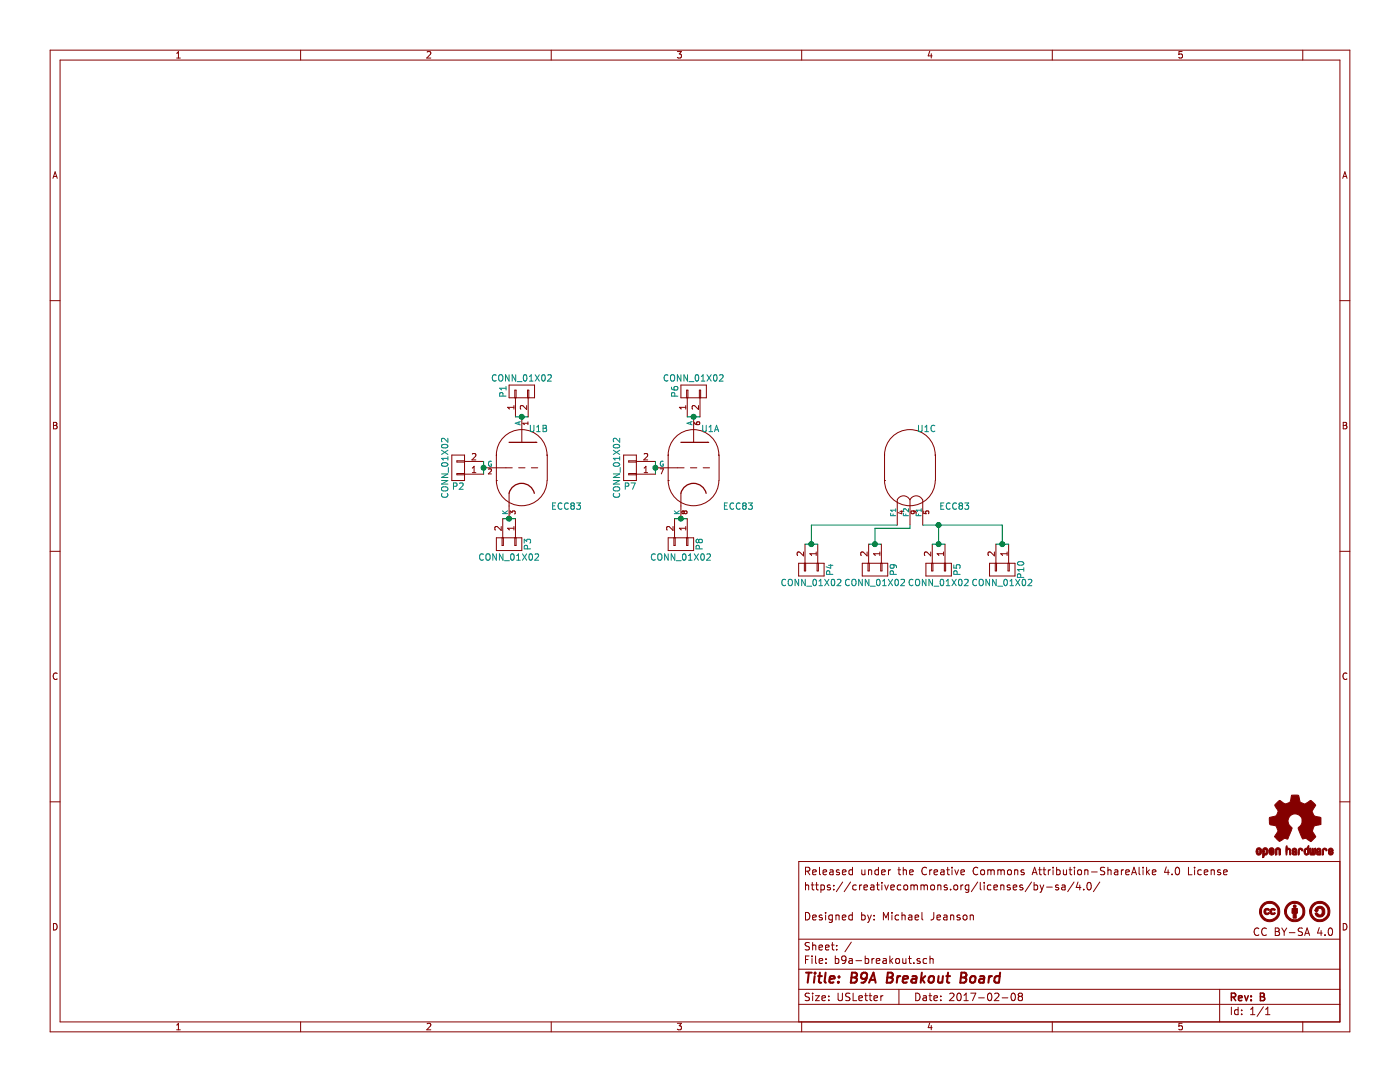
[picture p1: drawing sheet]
EESchema Schematic File Version 2
LIBS:power
LIBS:device
LIBS:transistors
LIBS:conn
LIBS:linear
LIBS:regul
LIBS:74xx
LIBS:cmos4000
LIBS:adc-dac
LIBS:memory
LIBS:xilinx
LIBS:microcontrollers
LIBS:dsp
LIBS:microchip
LIBS:analog_switches
LIBS:motorola
LIBS:texas
LIBS:intel
LIBS:audio
LIBS:interface
LIBS:digital-audio
LIBS:philips
LIBS:display
LIBS:cypress
LIBS:siliconi
LIBS:opto
LIBS:atmel
LIBS:contrib
LIBS:valves
LIBS:b9a-breakout-cache
EELAYER 25 0
EELAYER END
$Descr USLetter 11000 8500
encoding utf-8
Sheet 1 1
Title "B9A Breakout Board"
Date "2017-02-08"
Rev "B"
Comp ""
Comment1 "Designed by: Michael Jeanson"
Comment2 ""
Comment3 "https://creativecommons.org/licenses/by-sa/4.0/"
Comment4 "Released under the Creative Commons Attribution-ShareAlike 4.0 License"
$EndDescr
$Comp
L CONN_01X02 P1
U 1 1
P 4100 3075
F 0 "P1" H 4100 3225 50  0000 C CNN
F 1 "CONN_01X02" V 4200 3075 50  0000 C CNN
F 2 "Pin_Headers:Pin_Header_Straight_1x02_Pitch2.54mm" H 4100 3075 50  0001 C CNN
F 3 "" H 4100 3075 50  0000 C CNN
	1    4100 3075
	0    -1   -1   0   
$EndComp
$Comp
L CONN_01X02 P2
U 1 1
P 3600 3675
F 0 "P2" H 3600 3825 50  0000 C CNN
F 1 "CONN_01X02" V 3700 3675 50  0000 C CNN
F 2 "Pin_Headers:Pin_Header_Straight_1x02_Pitch2.54mm" H 3600 3675 50  0001 C CNN
F 3 "" H 3600 3675 50  0000 C CNN
	1    3600 3675
	-1   0    0    1   
$EndComp
$Comp
L CONN_01X02 P3
U 1 1
P 4000 4275
F 0 "P3" H 4000 4425 50  0000 C CNN
F 1 "CONN_01X02" V 4100 4275 50  0000 C CNN
F 2 "Pin_Headers:Pin_Header_Straight_1x02_Pitch2.54mm" H 4000 4275 50  0001 C CNN
F 3 "" H 4000 4275 50  0000 C CNN
	1    4000 4275
	0    1    1    0   
$EndComp
$Comp
L CONN_01X02 P4
U 1 1
P 6375 4475
F 0 "P4" H 6375 4625 50  0000 C CNN
F 1 "CONN_01X02" V 6475 4475 50  0000 C CNN
F 2 "Pin_Headers:Pin_Header_Straight_1x02_Pitch2.54mm" H 6375 4475 50  0001 C CNN
F 3 "" H 6375 4475 50  0000 C CNN
	1    6375 4475
	0    1    1    0   
$EndComp
$Comp
L CONN_01X02 P9
U 1 1
P 6875 4475
F 0 "P9" H 6875 4625 50  0000 C CNN
F 1 "CONN_01X02" V 6975 4475 50  0000 C CNN
F 2 "Pin_Headers:Pin_Header_Straight_1x02_Pitch2.54mm" H 6875 4475 50  0001 C CNN
F 3 "" H 6875 4475 50  0000 C CNN
	1    6875 4475
	0    1    1    0   
$EndComp
$Comp
L CONN_01X02 P8
U 1 1
P 5350 4275
F 0 "P8" H 5350 4425 50  0000 C CNN
F 1 "CONN_01X02" V 5450 4275 50  0000 C CNN
F 2 "Pin_Headers:Pin_Header_Straight_1x02_Pitch2.54mm" H 5350 4275 50  0001 C CNN
F 3 "" H 5350 4275 50  0000 C CNN
	1    5350 4275
	0    1    1    0   
$EndComp
$Comp
L CONN_01X02 P5
U 1 1
P 7375 4475
F 0 "P5" H 7375 4625 50  0000 C CNN
F 1 "CONN_01X02" V 7475 4475 50  0000 C CNN
F 2 "Pin_Headers:Pin_Header_Straight_1x02_Pitch2.54mm" H 7375 4475 50  0001 C CNN
F 3 "" H 7375 4475 50  0000 C CNN
	1    7375 4475
	0    1    1    0   
$EndComp
$Comp
L CONN_01X02 P7
U 1 1
P 4950 3675
F 0 "P7" H 4950 3825 50  0000 C CNN
F 1 "CONN_01X02" V 5050 3675 50  0000 C CNN
F 2 "Pin_Headers:Pin_Header_Straight_1x02_Pitch2.54mm" H 4950 3675 50  0001 C CNN
F 3 "" H 4950 3675 50  0000 C CNN
	1    4950 3675
	-1   0    0    1   
$EndComp
$Comp
L CONN_01X02 P6
U 1 1
P 5450 3075
F 0 "P6" H 5450 3225 50  0000 C CNN
F 1 "CONN_01X02" V 5550 3075 50  0000 C CNN
F 2 "Pin_Headers:Pin_Header_Straight_1x02_Pitch2.54mm" H 5450 3075 50  0001 C CNN
F 3 "" H 5450 3075 50  0000 C CNN
	1    5450 3075
	0    -1   -1   0   
$EndComp
$Comp
L CONN_01X02 P10
U 1 1
P 7875 4475
F 0 "P10" H 7875 4625 50  0000 C CNN
F 1 "CONN_01X02" V 7975 4475 50  0000 C CNN
F 2 "Pin_Headers:Pin_Header_Straight_1x02_Pitch2.54mm" H 7875 4475 50  0001 C CNN
F 3 "" H 7875 4475 50  0000 C CNN
	1    7875 4475
	0    1    1    0   
$EndComp
$Comp
L ECC83 U1
U 3 1
P 7150 3675
F 0 "U1" H 7280 3985 50  0000 C CNN
F 1 "ECC83" H 7500 3375 50  0000 C CNN
F 2 "Valves:VALVE-NOVAL_P" H 7420 3275 50  0001 C CNN
F 3 "" H 7150 3675 60  0000 C CNN
	3    7150 3675
	1    0    0    -1  
$EndComp
$Comp
L ECC83 U1
U 2 1
P 4100 3675
F 0 "U1" H 4230 3985 50  0000 C CNN
F 1 "ECC83" H 4450 3375 50  0000 C CNN
F 2 "Valves:VALVE-NOVAL_P" H 4370 3275 50  0001 C CNN
F 3 "" H 4100 3675 60  0000 C CNN
	2    4100 3675
	1    0    0    -1  
$EndComp
$Comp
L ECC83 U1
U 1 1
P 5450 3675
F 0 "U1" H 5580 3985 50  0000 C CNN
F 1 "ECC83" H 5800 3375 50  0000 C CNN
F 2 "Valves:VALVE-NOVAL_P" H 5720 3275 50  0001 C CNN
F 3 "" H 5450 3675 60  0000 C CNN
	1    5450 3675
	1    0    0    -1  
$EndComp
Wire Wire Line
	5150 3625 5150 3725
Connection ~ 5150 3675
Wire Wire Line
	5400 3275 5500 3275
Connection ~ 5450 3275
Wire Wire Line
	5300 4075 5400 4075
Connection ~ 5350 4075
Wire Wire Line
	4050 3275 4150 3275
Connection ~ 4100 3275
Wire Wire Line
	3800 3625 3800 3725
Connection ~ 3800 3675
Wire Wire Line
	3950 4075 4050 4075
Connection ~ 4000 4075
Wire Wire Line
	7050 4125 6375 4125
Wire Wire Line
	6375 4125 6375 4275
Wire Wire Line
	6325 4275 6425 4275
Connection ~ 6375 4275
Wire Wire Line
	7150 4125 7150 4150
Wire Wire Line
	7150 4150 6875 4150
Wire Wire Line
	6875 4150 6875 4275
Wire Wire Line
	6825 4275 6925 4275
Connection ~ 6875 4275
Wire Wire Line
	7250 4125 7875 4125
Wire Wire Line
	7375 4125 7375 4275
Wire Wire Line
	7325 4275 7425 4275
Connection ~ 7375 4275
Wire Wire Line
	7875 4125 7875 4275
Wire Wire Line
	7825 4275 7925 4275
Connection ~ 7375 4125
Connection ~ 7875 4275
$EndSCHEMATC
